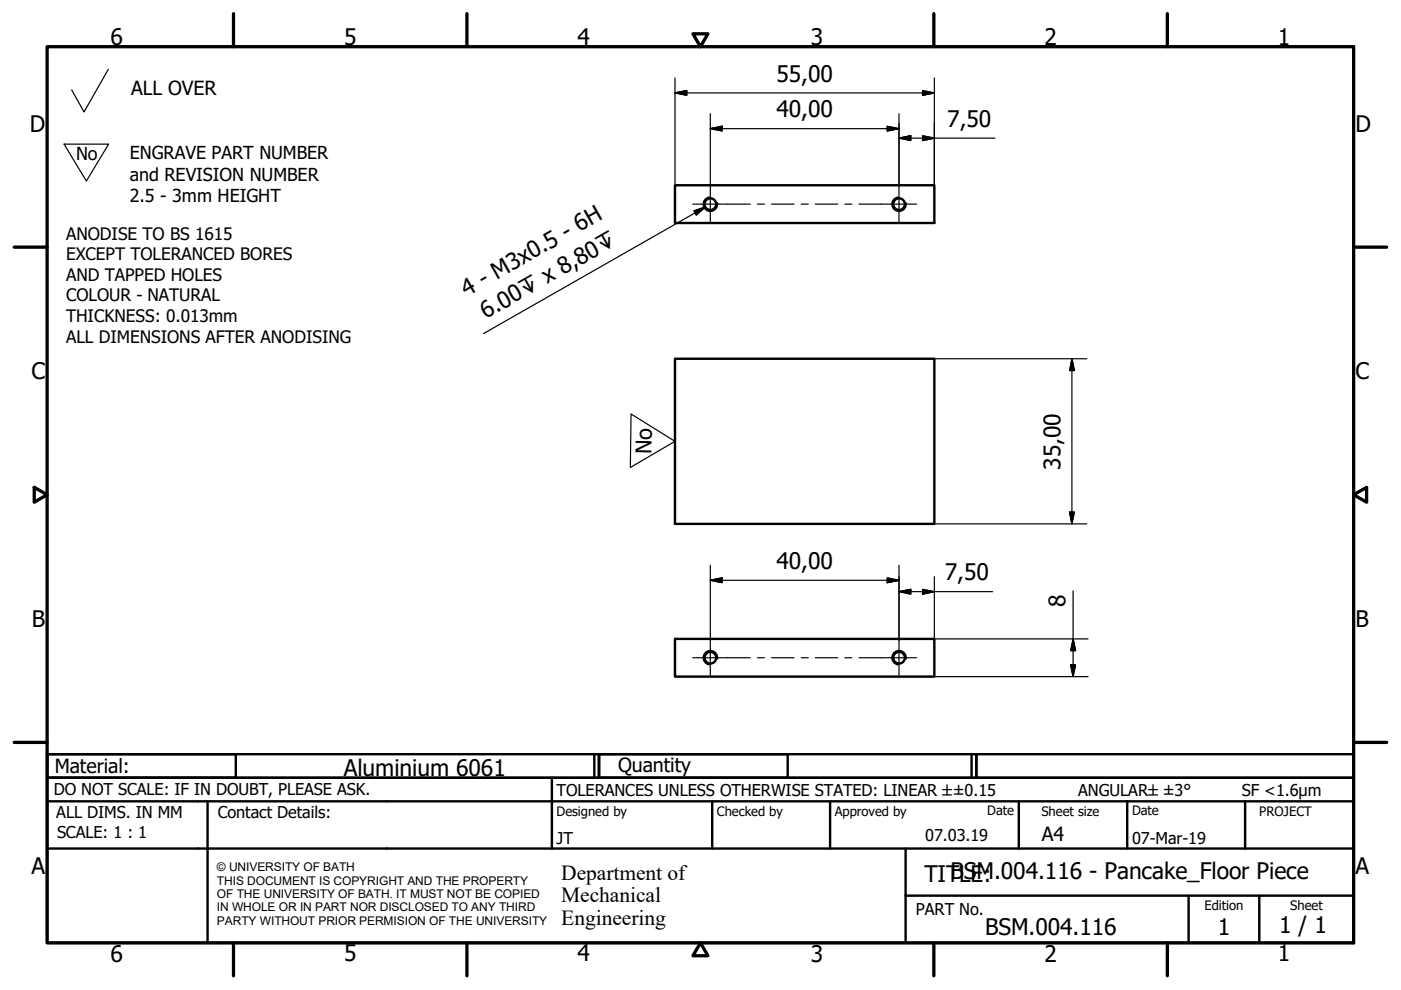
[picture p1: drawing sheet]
<svg xmlns="http://www.w3.org/2000/svg" width="297mm" height="210mm" viewBox="0 0 297 210" stroke-linecap="round" stroke-linejoin="round" font-family="sans-serif">
<!-- layer: Visible (ISO) -->
<g fill="none" stroke="#000" stroke-width=".51">
<path d="M143.1 39.3h55v8h-55zM143.1 76.1h55v35h-55zM143.1 135.5h55v8h-55z"/>
<circle cx="150.6" cy="43.3" r="1.24"/>
<circle cx="190.6" cy="43.3" r="1.24"/>
<circle cx="150.6" cy="139.4" r="1.24"/>
<circle cx="190.6" cy="139.4" r="1.24"/>
</g>
<!-- layer: Visible Narrow (ISO) -->
<path d="M150.4 41.8a1.49 1.49 0 0 0-1.3 1.7 1.49 1.49 0 0 0 1.8 1.3 1.49 1.49 0 0 0 1.2-1.8M190.4 41.8a1.49 1.49 0 0 0-1.3 1.7 1.49 1.49 0 0 0 1.8 1.3 1.49 1.49 0 0 0 1.2-1.8M152.1 139.7a1.49 1.49 0 0 0-1.2-1.7 1.49 1.49 0 0 0-1.8 1.2 1.49 1.49 0 0 0 1.3 1.7M192.1 139.7a1.49 1.49 0 0 0-1.2-1.7 1.49 1.49 0 0 0-1.8 1.2 1.49 1.49 0 0 0 1.3 1.7" fill="none" stroke="#000" stroke-width=".36"/>
<!-- layer: Border (ISO) -->
<g fill="none" stroke="#000" stroke-width=".7">
<path d="M10 9.9h277v190h-277zM49.5 2.9v7M99 2.9v7M146.9 7.2h3.2l-1.6 2.7zM198 2.9v7M247.5 2.9v7M3 52.4h7M287 52.4h7M7.3 103.3l2.7 1.6-2.7 1.6zM287 104.9l2.8-1.6v3.2zM3 157.4h7M287 157.4h7"/>
<path d="M49.5 199.9v7M99 199.9v7M148.5 199.9l1.6 2.7h-3.2zM198 199.9v7M247.5 199.9v7"/>
</g>
<!-- layer: Title (ISO) -->
<g fill="none" stroke="#000" stroke-width=".51">
<path d="M10 159.9h40v5h-40zM10 159.9h117v5h-117zM126 159.9v5M127 159.9h40v5h-40zM127 159.9h80v5h-80zM206 159.9v5M207 159.9h80v5h-80zM10 169.9v-5h277v5M10 169.9h277v30h-277zM10 179.9h277M44 169.9v30M117 164.9v15"/>
<path d="M151 169.9v10M176 169.9v10M192 179.9v20M216 169.9v10M239 169.9v10M264 169.9v10M192 189.9h95M252 189.9v10M267 189.9v10"/>
</g>
<!-- layer: Sketch Geometry (ISO) -->
<path d="M23 14.7l-5.2 9-2.6-4.6M13.6 30.6h9.4l-4.7 7.8zM133.8 87.8l9.3 5.8-9.5 5.5z" fill="none" stroke="#000" stroke-width=".25"/>
<path d="M152.5 93.7h.1" fill="none" stroke="#fff" stroke-width=".21"/>
<!-- layer: Center Mark (ISO) -->
<path d="M150.6 39.6v7.4M190.6 39.6v7.4M150.6 135.7v7.5M190.6 135.7v7.5" fill="none" stroke="#000" stroke-width=".25"/>
<!-- layer: Centerline (ISO) -->
<g fill="none" stroke="#000" stroke-width=".25">
<path d="M146.9 43.3h12.2M160.6 43.3h1.5M163.6 43.3h4.8M169.9 43.3h1.5M172.8 43.3h4.8M179.1 43.3h1.5M182.1 43.3h12.2M146.9 139.5h12.2M160.6 139.5h1.5M163.6 139.5h4.8M169.9 139.5h1.5M172.8 139.5h4.8"/>
<path d="M179.1 139.5h1.5M182.1 139.5h12.2"/>
</g>
<!-- layer: Dimension (ISO) -->
<g fill="none" stroke="#000" stroke-width=".25">
<path d="M143.1 19.7l2.5-.5v1zM143.1 19.7h55M143.1 16.5v22.8M195.6 19.2l2.5 .5-2.5 .5zM198.1 16.5v22.8M150.6 27.3l2.5-.5v1zM150.6 27.3h40M150.6 24.1v15.5M188.1 26.8l2.5 .5-2.5 .5zM190.6 29.3l2.5-.5v1zM190.6 29.3h20.3M190.6 24.1v15.5"/>
<path d="M195.6 28.8l2.5 .5-2.5 .5zM198.1 76.1h32.3M227.3 76.1l.5 2.5h-1zM227.3 76.1v35M150.6 119.9v15.8M190.6 119.9v15.8M198.1 111.1h32.3M226.8 108.6h1l-.5 2.5zM150.6 123l2.5-.5v1zM150.6 123h40M188.1 122.5l2.5 .5-2.5 .5zM190.6 125.4l2.5-.4v1z"/>
<path d="M190.6 125.4h19.8M195.6 125l2.5 .4-2.5 .6zM198.1 122.3v13.2h32.6M227.5 135.5l.5 2.5h-1zM227.5 125.3v18.2M198.1 143.5h32.6M227 141h1l-.5 2.5z"/>
</g>
<g fill="#000" stroke="#000" stroke-width=".25">
<path d="M143.1 19.7l2.5-.5zM143.1 19.7l2.5-.5v1zM150.6 27.3l2.5-.5zM150.6 27.3l2.5-.5v1zM188.1 27.8l2.5-.5zM188.1 26.8l2.5 .5-2.5 .5zM190.6 29.3l2.5-.5zM190.6 29.3l2.5-.5v1zM195.6 20.2l2.5-.5zM195.6 19.2l2.5 .5-2.5 .5zM195.6 29.8l2.5-.5zM195.6 28.8l2.5 .5-2.5 .5z"/>
<path d="M227.3 76.1l.5 2.5zM227.3 76.1l.5 2.5h-1zM226.8 108.6l.5 2.5zM226.8 108.6h1l-.5 2.5zM150.6 123l2.5-.5zM150.6 123l2.5-.5v1zM188.1 123.5l2.5-.5zM188.1 122.5l2.5 .5-2.5 .5zM190.6 125.4l2.5-.4zM190.6 125.4l2.5-.4v1zM195.6 126l2.5-.6zM195.6 125l2.5 .4-2.5 .6z"/>
<path d="M227.5 135.5l.5 2.5zM227.5 135.5l.5 2.5h-1zM227 141l.5 2.5zM227 141h1l-.5 2.5z"/>
</g>
<!-- layer: Symbol (ISO) -->
<path d="M147.1 44.7l2.4-.8-1.9 1.7zM149.5 43.9l-47 26.8" fill="none" stroke="#000" stroke-width=".25"/>
<path d="M147.6 45.6l1.9-1.7zM147.1 44.7l2.4-.8-1.9 1.7z" fill="#000" stroke="#000" stroke-width=".25"/>
<g font-size="4.8">
<text x="23.4" y="9.5">6</text>
<text x="72.9" y="9.5">5</text>
<text x="122.4" y="9.5">4</text>
<text x="171.9" y="9.5">3</text>
<text x="221.4" y="9.5">2</text>
<text x="270.9" y="9.5">1</text>
<text x="164.6" y="17.3">55,00</text>
<text x="6.3" y="27.9">D</text>
<text x="164.6" y="24.9">40,00</text>
<text x="200.8" y="26.9">7,50</text>
<text x="287.4" y="27.9">D</text>
<text x="99" y="62.9" transform="rotate(-30 99 62.9)">4 - M3x0.5 - 6H</text>
<text x="103" y="67.7" transform="rotate(-30 103 67.7)">6.00↧ x 8,80↧</text>
<text x="6.7" y="80.4">C</text>
<text x="287.4" y="80.4">C</text>
<text x="224.9" y="99.6" transform="rotate(-90 224.9 99.6)">35,00</text>
<text x="164.6" y="120.6">40,00</text>
<text x="200.3" y="123.1">7,50</text>
<text x="225.9" y="128.7" transform="rotate(-90 225.9 128.7)">8</text>
<text x="6.8" y="132.9">B</text>
<text x="287.4" y="132.9">B</text>
<text x="72.9" y="164.6">Aluminium 6061</text>
<text x="6.7" y="185.4">A</text>
<text x="287.4" y="185.4">A</text>
<text x="196" y="187">TITBLSEM.004.116 - Pancake_Floor Piece</text>
<text x="208.5" y="187">:</text>
<text x="271.2" y="197.9">1 / 1</text>
<text x="23.4" y="203.9">6</text>
<text x="72.9" y="203.8">5</text>
<text x="122.4" y="203.8">4</text>
<text x="171.9" y="203.9">3</text>
<text x="208.9" y="198.2">BSM.004.116</text>
<text x="221.4" y="203.9">2</text>
<text x="258.2" y="198.2">1</text>
<text x="270.9" y="203.8">1</text>
</g>
<g font-size="4.6">
<text x="138.1" y="96.3" transform="rotate(-89 138.1 96.3)">No</text>
<text x="119" y="186.5">Department of</text>
<text x="119" y="191.3">Mechanical</text>
<text x="119" y="196">Engineering</text>
</g>
<g font-size="4.1">
<text x="27.8" y="20.1">ALL OVER</text>
<text x="11.6" y="163.9">Material:</text>
<text x="131" y="163.7">Quantity</text>
<text x="220.9" y="178.4">A4</text>
</g>
<g font-size="3.8">
<text x="16.1" y="33.9">No</text>
<text x="27.5" y="33.8">ENGRAVE PART NUMBER</text>
<text x="27.5" y="38.3">and REVISION NUMBER</text>
<text x="27.5" y="42.9">2.5 - 3mm HEIGHT</text>
</g>
<g font-size="3.6">
<text x="14" y="50.9">ANODISE TO BS 1615</text>
<text x="14" y="55.2">EXCEPT TOLERANCED BORES</text>
<text x="14" y="59.6">AND TAPPED HOLES</text>
<text x="14" y="63.9">COLOUR - NATURAL</text>
<text x="14" y="68.3">THICKNESS: 0.013mm</text>
<text x="14" y="72.6">ALL DIMENSIONS AFTER ANODISING</text>
</g>
<g font-size="3.5">
<text x="11.4" y="168.5">DO NOT SCALE: IF IN DOUBT, PLEASE ASK.</text>
<text x="11.9" y="173.5">ALL DIMS. IN MM</text>
<text x="46.2" y="173.5">Contact Details:</text>
<text x="118" y="168.8">TOLERANCES UNLESS OTHERWISE STATED: LINEAR ±±0.15</text>
<text x="228.6" y="168.8">ANGULAR±±3°</text>
<text x="263.3" y="168.8">SF &lt;1.6µm</text>
<text x="12.1" y="177.6">SCALE: 1 : 1</text>
<text x="118" y="178.9">JT</text>
<text x="196.2" y="178.3">07.03.19</text>
<text x="240" y="178.9">07-Mar-19</text>
<text x="194.2" y="194.1">PART No.</text>
</g>
<g font-size="2.8">
<text x="118" y="173">Designed by</text>
<text x="152" y="173">Checked by</text>
<text x="177" y="173">Approved by</text>
<text x="209.3" y="172.9">Date</text>
<text x="220.8" y="173">Sheet size</text>
<text x="240" y="172.9">Date</text>
<text x="267" y="172.9">PROJECT</text>
<text x="255.4" y="193">Edition</text>
<text x="273.6" y="193">Sheet</text>
</g>
<g font-size="2.5">
<text x="46" y="184.7">© UNIVERSITY OF BATH</text>
<text x="46" y="187.6">THIS DOCUMENT IS COPYRIGHT AND THE PROPERTY</text>
<text x="46" y="190.4">OF THE UNIVERSITY OF BATH. IT MUST NOT BE COPIED</text>
<text x="46" y="193.2">IN WHOLE OR IN PART NOR DISCLOSED TO ANY THIRD</text>
<text x="46" y="196.1">PARTY WITHOUT PRIOR PERMISION OF THE UNIVERSITY</text>
</g>
</svg>
